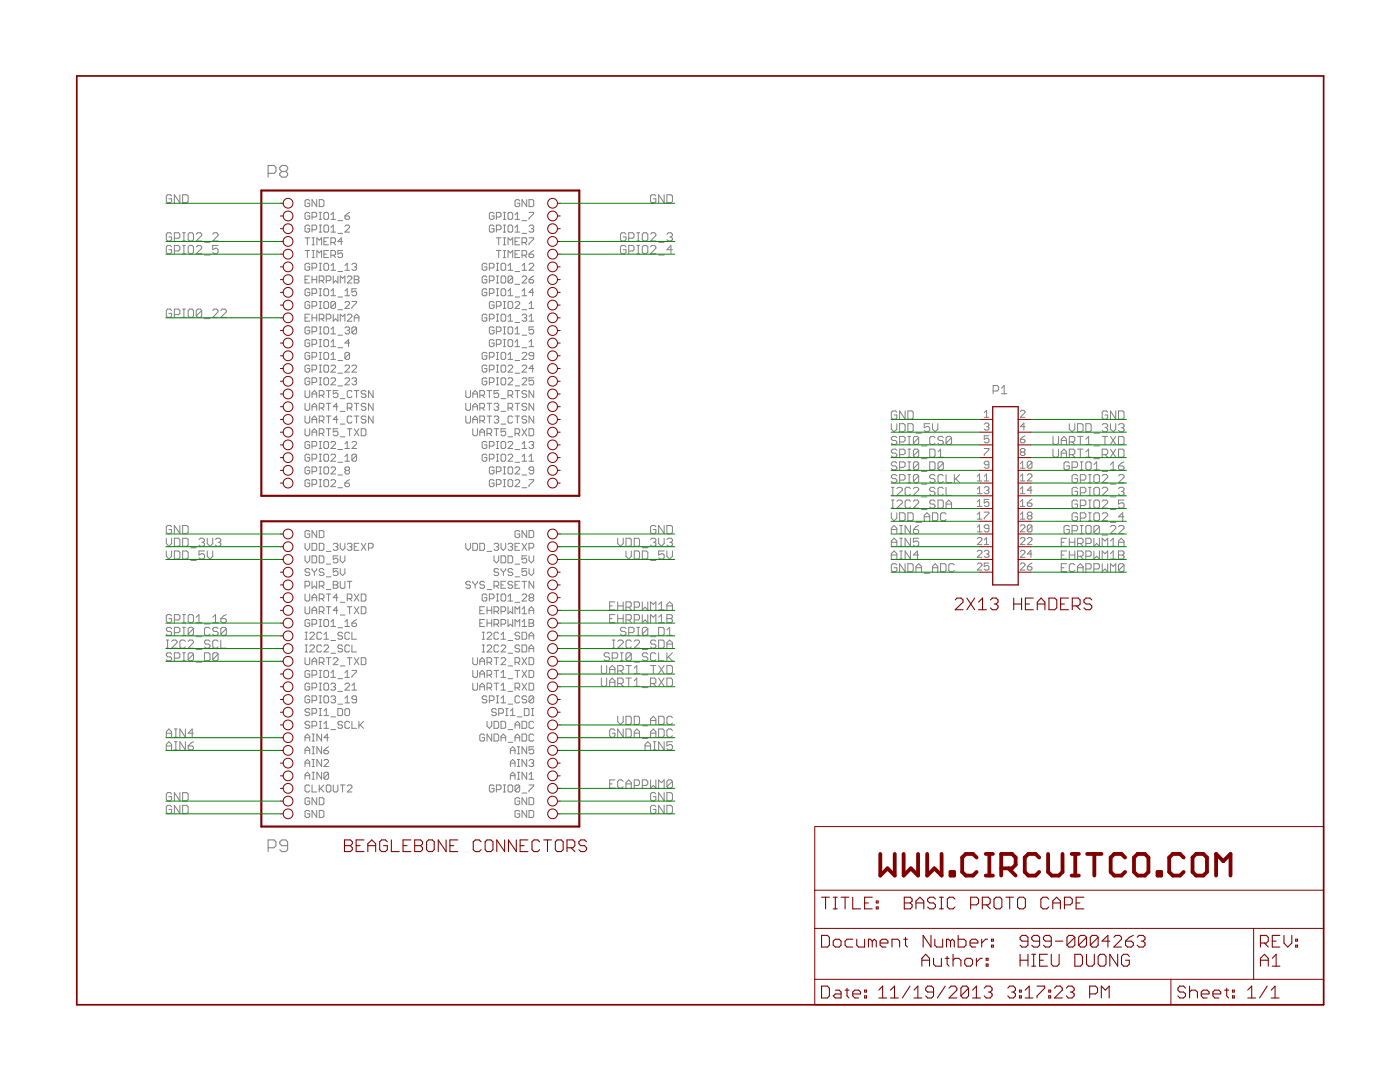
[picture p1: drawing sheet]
<?xml version="1.0" encoding="utf-8"?>
<!DOCTYPE eagle SYSTEM "eagle.dtd">
<eagle version="6.5.0">
<drawing>
<settings>
<setting alwaysvectorfont="yes"/>
<setting verticaltext="up"/>
</settings>
<grid distance="0.1" unitdist="inch" unit="inch" style="lines" multiple="1" display="no" altdistance="0.01" altunitdist="inch" altunit="inch"/>
<schematic xreflabel="%F%N/%S" xrefpart="/%S.%C%R">
<libraries>
<library name="frames">
<symbols>
<symbol name="LETTER_L">
<frame x1="0" y1="0" x2="248.92" y2="185.42" columns="12" rows="17" layer="94" border-left="no" border-top="no" border-right="no" border-bottom="no"/>
</symbol>
<symbol name="DOCFIELD">
<wire x1="0" y1="0" x2="71.12" y2="0" width="0.1016" layer="94"/>
<wire x1="101.6" y1="15.24" x2="87.63" y2="15.24" width="0.1016" layer="94"/>
<wire x1="0" y1="0" x2="0" y2="5.08" width="0.1016" layer="94"/>
<wire x1="0" y1="5.08" x2="71.12" y2="5.08" width="0.1016" layer="94"/>
<wire x1="0" y1="5.08" x2="0" y2="15.24" width="0.1016" layer="94"/>
<wire x1="101.6" y1="15.24" x2="101.6" y2="5.08" width="0.1016" layer="94"/>
<wire x1="71.12" y1="5.08" x2="71.12" y2="0" width="0.1016" layer="94"/>
<wire x1="71.12" y1="5.08" x2="87.63" y2="5.08" width="0.1016" layer="94"/>
<wire x1="71.12" y1="0" x2="101.6" y2="0" width="0.1016" layer="94"/>
<wire x1="87.63" y1="15.24" x2="87.63" y2="5.08" width="0.1016" layer="94"/>
<wire x1="87.63" y1="15.24" x2="0" y2="15.24" width="0.1016" layer="94"/>
<wire x1="87.63" y1="5.08" x2="101.6" y2="5.08" width="0.1016" layer="94"/>
<wire x1="101.6" y1="5.08" x2="101.6" y2="0" width="0.1016" layer="94"/>
<wire x1="0" y1="15.24" x2="0" y2="22.86" width="0.1016" layer="94"/>
<wire x1="101.6" y1="35.56" x2="0" y2="35.56" width="0.1016" layer="94"/>
<wire x1="101.6" y1="35.56" x2="101.6" y2="22.86" width="0.1016" layer="94"/>
<wire x1="0" y1="22.86" x2="101.6" y2="22.86" width="0.1016" layer="94"/>
<wire x1="0" y1="22.86" x2="0" y2="35.56" width="0.1016" layer="94"/>
<wire x1="101.6" y1="22.86" x2="101.6" y2="15.24" width="0.1016" layer="94"/>
<text x="1.27" y="1.27" size="2.54" layer="94" font="vector">Date:</text>
<text x="12.7" y="1.27" size="2.54" layer="94" font="vector">&gt;LAST_DATE_TIME</text>
<text x="72.39" y="1.27" size="2.54" layer="94" font="vector">Sheet:</text>
<text x="86.36" y="1.27" size="2.54" layer="94" font="vector">&gt;SHEET</text>
<text x="88.9" y="11.43" size="2.54" layer="94" font="vector">REV:</text>
<text x="1.27" y="19.05" size="2.54" layer="94" font="vector">TITLE:</text>
<text x="1.27" y="11.43" size="2.54" layer="94" font="vector">Document Number:</text>
<text x="17.78" y="19.05" size="2.54" layer="94" font="vector">&gt;DRAWING_NAME</text>
</symbol>
</symbols>
<devicesets>
<deviceset name="LETTER_L" prefix="FRAME" uservalue="yes">
<gates>
<gate name="G$1" symbol="LETTER_L" x="0" y="0"/>
<gate name="G$2" symbol="DOCFIELD" x="147.32" y="0" addlevel="must"/>
</gates>
<devices>
<device name="">
<technologies>
<technology name=""/>
</technologies>
</device>
</devices>
</deviceset>
</devicesets>
</library>
<library name="circuitco-eagle">
<symbols>
<symbol name="BB-EXPCONN">
<wire x1="-31.75" y1="2.54" x2="31.75" y2="2.54" width="0.4064" layer="94"/>
<wire x1="31.75" y1="2.54" x2="31.75" y2="63.5" width="0.4064" layer="94"/>
<wire x1="31.75" y1="63.5" x2="-31.75" y2="63.5" width="0.4064" layer="94"/>
<wire x1="-31.75" y1="63.5" x2="-31.75" y2="2.54" width="0.4064" layer="94"/>
<wire x1="-31.75" y1="-63.5" x2="31.75" y2="-63.5" width="0.4064" layer="94"/>
<wire x1="31.75" y1="-63.5" x2="31.75" y2="-2.54" width="0.4064" layer="94"/>
<wire x1="31.75" y1="-2.54" x2="-31.75" y2="-2.54" width="0.4064" layer="94"/>
<wire x1="-31.75" y1="-2.54" x2="-31.75" y2="-63.5" width="0.4064" layer="94"/>
<pin name="GND@1" x="-27.94" y="-5.08" visible="pin" length="short" direction="pwr" function="dot"/>
<pin name="GND@2" x="27.94" y="-5.08" visible="pin" length="short" direction="pwr" function="dot" rot="R180"/>
<pin name="VDD_3V3EXP@1" x="-27.94" y="-7.62" visible="pin" length="short" direction="pwr" function="dot"/>
<pin name="VDD_3V3EXP@2" x="27.94" y="-7.62" visible="pin" length="short" direction="pwr" function="dot" rot="R180"/>
<pin name="VDD_5V@1" x="-27.94" y="-10.16" visible="pin" length="short" direction="pwr" function="dot"/>
<pin name="VDD_5V@2" x="27.94" y="-10.16" visible="pin" length="short" direction="pwr" function="dot" rot="R180"/>
<pin name="SYS_5V@1" x="-27.94" y="-12.7" visible="pin" length="short" direction="pwr" function="dot"/>
<pin name="SYS_5V@2" x="27.94" y="-12.7" visible="pin" length="short" direction="pas" function="dot" rot="R180"/>
<pin name="PWR_BUT" x="-27.94" y="-15.24" visible="pin" length="short" direction="pas" function="dot"/>
<pin name="SYS_RESETN" x="27.94" y="-15.24" visible="pin" length="short" direction="pas" function="dot" rot="R180"/>
<pin name="UART4_RXD" x="-27.94" y="-17.78" visible="pin" length="short" direction="pas" function="dot"/>
<pin name="GPIO1_28" x="27.94" y="-17.78" visible="pin" length="short" direction="pas" function="dot" rot="R180"/>
<pin name="UART4_TXD" x="-27.94" y="-20.32" visible="pin" length="short" direction="pas" function="dot"/>
<pin name="EHRPWM1A" x="27.94" y="-20.32" visible="pin" length="short" direction="pas" function="dot" rot="R180"/>
<pin name="GPIO1_16" x="-27.94" y="-22.86" visible="pin" length="short" direction="pas" function="dot"/>
<pin name="EHRPWM1B" x="27.94" y="-22.86" visible="pin" length="short" direction="pas" function="dot" rot="R180"/>
<pin name="I2C1_SCL" x="-27.94" y="-25.4" visible="pin" length="short" direction="pas" function="dot"/>
<pin name="I2C1_SDA" x="27.94" y="-25.4" visible="pin" length="short" direction="pas" function="dot" rot="R180"/>
<pin name="I2C2_SCL" x="-27.94" y="-27.94" visible="pin" length="short" direction="pas" function="dot"/>
<pin name="I2C2_SDA" x="27.94" y="-27.94" visible="pin" length="short" direction="pas" function="dot" rot="R180"/>
<pin name="UART2_TXD" x="-27.94" y="-30.48" visible="pin" length="short" direction="pas" function="dot"/>
<pin name="UART2_RXD" x="27.94" y="-30.48" visible="pin" length="short" direction="pas" function="dot" rot="R180"/>
<pin name="GPIO1_17" x="-27.94" y="-33.02" visible="pin" length="short" direction="pas" function="dot"/>
<pin name="UART1_TXD" x="27.94" y="-33.02" visible="pin" length="short" direction="pas" function="dot" rot="R180"/>
<pin name="GPIO3_21" x="-27.94" y="-35.56" visible="pin" length="short" direction="pas" function="dot"/>
<pin name="UART1_RXD" x="27.94" y="-35.56" visible="pin" length="short" direction="pas" function="dot" rot="R180"/>
<pin name="GPIO3_19" x="-27.94" y="-38.1" visible="pin" length="short" direction="pas" function="dot"/>
<pin name="SPI1_CS0" x="27.94" y="-38.1" visible="pin" length="short" direction="pas" function="dot" rot="R180"/>
<pin name="SPI1_DO" x="-27.94" y="-40.64" visible="pin" length="short" direction="pas" function="dot"/>
<pin name="SPI1_DI" x="27.94" y="-40.64" visible="pin" length="short" direction="pas" function="dot" rot="R180"/>
<pin name="SPI1_SCLK" x="-27.94" y="-43.18" visible="pin" length="short" direction="pas" function="dot"/>
<pin name="VDD_ADC" x="27.94" y="-43.18" visible="pin" length="short" direction="pas" function="dot" rot="R180"/>
<pin name="AIN4" x="-27.94" y="-45.72" visible="pin" length="short" direction="pas" function="dot"/>
<pin name="GNDA_ADC" x="27.94" y="-45.72" visible="pin" length="short" direction="pas" function="dot" rot="R180"/>
<pin name="AIN6" x="-27.94" y="-48.26" visible="pin" length="short" direction="pas" function="dot"/>
<pin name="AIN5" x="27.94" y="-48.26" visible="pin" length="short" direction="pas" function="dot" rot="R180"/>
<pin name="AIN2" x="-27.94" y="-50.8" visible="pin" length="short" direction="pas" function="dot"/>
<pin name="AIN3" x="27.94" y="-50.8" visible="pin" length="short" direction="pas" function="dot" rot="R180"/>
<pin name="AIN0" x="-27.94" y="-53.34" visible="pin" length="short" direction="pwr" function="dot"/>
<pin name="AIN1" x="27.94" y="-53.34" visible="pin" length="short" direction="pas" function="dot" rot="R180"/>
<pin name="CLKOUT2" x="-27.94" y="-55.88" visible="pin" length="short" direction="in" function="dot"/>
<pin name="GPIO0_7" x="27.94" y="-55.88" visible="pin" length="short" direction="pas" function="dot" rot="R180"/>
<pin name="GND@3" x="-27.94" y="-58.42" visible="pin" length="short" direction="pwr" function="dot"/>
<pin name="GND@5" x="27.94" y="-58.42" visible="pin" length="short" direction="pwr" function="dot" rot="R180"/>
<pin name="GND@4" x="-27.94" y="-60.96" visible="pin" length="short" direction="pwr" function="dot"/>
<pin name="GND@6" x="27.94" y="-60.96" visible="pin" length="short" direction="pwr" function="dot" rot="R180"/>
<pin name="GND@7" x="-27.94" y="60.96" visible="pin" length="short" direction="pwr" function="dot"/>
<pin name="GND@8" x="27.94" y="60.96" visible="pin" length="short" direction="pwr" function="dot" rot="R180"/>
<pin name="GPIO1_6" x="-27.94" y="58.42" visible="pin" length="short" direction="pas" function="dot"/>
<pin name="GPIO1_7" x="27.94" y="58.42" visible="pin" length="short" direction="pas" function="dot" rot="R180"/>
<pin name="GPIO1_2" x="-27.94" y="55.88" visible="pin" length="short" direction="pas" function="dot"/>
<pin name="GPIO1_3" x="27.94" y="55.88" visible="pin" length="short" direction="pas" function="dot" rot="R180"/>
<pin name="TIMER4" x="-27.94" y="53.34" visible="pin" length="short" direction="pas" function="dot"/>
<pin name="TIMER7" x="27.94" y="53.34" visible="pin" length="short" direction="pas" function="dot" rot="R180"/>
<pin name="TIMER5" x="-27.94" y="50.8" visible="pin" length="short" direction="pas" function="dot"/>
<pin name="TIMER6" x="27.94" y="50.8" visible="pin" length="short" direction="pas" function="dot" rot="R180"/>
<pin name="GPIO1_13" x="-27.94" y="48.26" visible="pin" length="short" direction="pas" function="dot"/>
<pin name="GPIO1_12" x="27.94" y="48.26" visible="pin" length="short" direction="pas" function="dot" rot="R180"/>
<pin name="EHRPWM2B" x="-27.94" y="45.72" visible="pin" length="short" direction="pas" function="dot"/>
<pin name="GPIO0_26" x="27.94" y="45.72" visible="pin" length="short" direction="pas" function="dot" rot="R180"/>
<pin name="GPIO1_15" x="-27.94" y="43.18" visible="pin" length="short" direction="pas" function="dot"/>
<pin name="GPIO1_14" x="27.94" y="43.18" visible="pin" length="short" direction="pas" function="dot" rot="R180"/>
<pin name="GPIO0_27" x="-27.94" y="40.64" visible="pin" length="short" direction="pas" function="dot"/>
<pin name="GPIO2_1" x="27.94" y="40.64" visible="pin" length="short" direction="pas" function="dot" rot="R180"/>
<pin name="EHRPWM2A" x="-27.94" y="38.1" visible="pin" length="short" direction="pas" function="dot"/>
<pin name="GPIO1_31" x="27.94" y="38.1" visible="pin" length="short" direction="pas" function="dot" rot="R180"/>
<pin name="GPIO1_30" x="-27.94" y="35.56" visible="pin" length="short" direction="pas" function="dot"/>
<pin name="GPIO1_5" x="27.94" y="35.56" visible="pin" length="short" direction="pas" function="dot" rot="R180"/>
<pin name="GPIO1_4" x="-27.94" y="33.02" visible="pin" length="short" direction="pas" function="dot"/>
<pin name="GPIO1_1" x="27.94" y="33.02" visible="pin" length="short" direction="pas" function="dot" rot="R180"/>
<pin name="GPIO1_0" x="-27.94" y="30.48" visible="pin" length="short" direction="pas" function="dot"/>
<pin name="GPIO1_29" x="27.94" y="30.48" visible="pin" length="short" direction="pas" function="dot" rot="R180"/>
<pin name="GPIO2_22" x="-27.94" y="27.94" visible="pin" length="short" direction="pas" function="dot"/>
<pin name="GPIO2_24" x="27.94" y="27.94" visible="pin" length="short" direction="pas" function="dot" rot="R180"/>
<pin name="GPIO2_23" x="-27.94" y="25.4" visible="pin" length="short" direction="pas" function="dot"/>
<pin name="GPIO2_25" x="27.94" y="25.4" visible="pin" length="short" direction="pas" function="dot" rot="R180"/>
<pin name="UART5_CTSN" x="-27.94" y="22.86" visible="pin" length="short" direction="pas" function="dot"/>
<pin name="UART5_RTSN" x="27.94" y="22.86" visible="pin" length="short" direction="pas" function="dot" rot="R180"/>
<pin name="UART4_RTSN" x="-27.94" y="20.32" visible="pin" length="short" direction="pas" function="dot"/>
<pin name="UART3_RTSN" x="27.94" y="20.32" visible="pin" length="short" direction="pas" function="dot" rot="R180"/>
<pin name="UART4_CTSN" x="-27.94" y="17.78" visible="pin" length="short" direction="pas" function="dot"/>
<pin name="UART3_CTSN" x="27.94" y="17.78" visible="pin" length="short" direction="pas" function="dot" rot="R180"/>
<pin name="UART5_TXD" x="-27.94" y="15.24" visible="pin" length="short" direction="pas" function="dot"/>
<pin name="UART5_RXD" x="27.94" y="15.24" visible="pin" length="short" direction="pas" function="dot" rot="R180"/>
<pin name="GPIO2_12" x="-27.94" y="12.7" visible="pin" length="short" direction="pas" function="dot"/>
<pin name="GPIO2_13" x="27.94" y="12.7" visible="pin" length="short" direction="pas" function="dot" rot="R180"/>
<pin name="GPIO2_10" x="-27.94" y="10.16" visible="pin" length="short" direction="pas" function="dot"/>
<pin name="GPIO2_11" x="27.94" y="10.16" visible="pin" length="short" direction="pas" function="dot" rot="R180"/>
<pin name="GPIO2_8" x="-27.94" y="7.62" visible="pin" length="short" direction="pas" function="dot"/>
<pin name="GPIO2_9" x="27.94" y="7.62" visible="pin" length="short" direction="pas" function="dot" rot="R180"/>
<pin name="GPIO2_6" x="-27.94" y="5.08" visible="pin" length="short" direction="pas" function="dot"/>
<pin name="GPIO2_7" x="27.94" y="5.08" visible="pin" length="short" direction="pas" function="dot" rot="R180"/>
</symbol>
<symbol name="HEADER2X13">
<pin name="2" x="5.08" y="15.24" visible="pad" length="short" rot="R180"/>
<pin name="4" x="5.08" y="12.7" visible="pad" length="short" rot="R180"/>
<pin name="6" x="5.08" y="10.16" visible="pad" length="short" rot="R180"/>
<pin name="8" x="5.08" y="7.62" visible="pad" length="short" rot="R180"/>
<pin name="10" x="5.08" y="5.08" visible="pad" length="short" rot="R180"/>
<pin name="12" x="5.08" y="2.54" visible="pad" length="short" rot="R180"/>
<pin name="14" x="5.08" y="0" visible="pad" length="short" rot="R180"/>
<pin name="16" x="5.08" y="-2.54" visible="pad" length="short" rot="R180"/>
<pin name="18" x="5.08" y="-5.08" visible="pad" length="short" rot="R180"/>
<pin name="20" x="5.08" y="-7.62" visible="pad" length="short" rot="R180"/>
<wire x1="-2.54" y1="17.78" x2="2.54" y2="17.78" width="0.254" layer="94"/>
<wire x1="2.54" y1="17.78" x2="2.54" y2="-17.78" width="0.254" layer="94"/>
<wire x1="2.54" y1="-17.78" x2="-2.54" y2="-17.78" width="0.254" layer="94"/>
<wire x1="-2.54" y1="-17.78" x2="-2.54" y2="17.78" width="0.254" layer="94"/>
<text x="-2.54" y="19.05" size="1.778" layer="95">&gt;NAME</text>
<text x="-2.54" y="-21.59" size="1.778" layer="96">&gt;VALUE</text>
<pin name="22" x="5.08" y="-10.16" visible="pad" length="short" rot="R180"/>
<pin name="24" x="5.08" y="-12.7" visible="pad" length="short" rot="R180"/>
<pin name="26" x="5.08" y="-15.24" visible="pad" length="short" rot="R180"/>
<pin name="1" x="-5.08" y="15.24" visible="pad" length="short"/>
<pin name="3" x="-5.08" y="12.7" visible="pad" length="short"/>
<pin name="5" x="-5.08" y="10.16" visible="pad" length="short"/>
<pin name="7" x="-5.08" y="7.62" visible="pad" length="short"/>
<pin name="9" x="-5.08" y="5.08" visible="pad" length="short"/>
<pin name="11" x="-5.08" y="2.54" visible="pad" length="short"/>
<pin name="13" x="-5.08" y="0" visible="pad" length="short"/>
<pin name="15" x="-5.08" y="-2.54" visible="pad" length="short"/>
<pin name="17" x="-5.08" y="-5.08" visible="pad" length="short"/>
<pin name="19" x="-5.08" y="-7.62" visible="pad" length="short"/>
<pin name="21" x="-5.08" y="-10.16" visible="pad" length="short"/>
<pin name="23" x="-5.08" y="-12.7" visible="pad" length="short"/>
<pin name="25" x="-5.08" y="-15.24" visible="pad" length="short"/>
</symbol>
</symbols>
<devicesets>
<deviceset name="BB_OL_GENPROTO">
<gates>
<gate name="G$1" symbol="BB-EXPCONN" x="0" y="0"/>
</gates>
<devices>
<device name="" package="BB_OL_GENPROTO">
<connects>
<connect gate="G$1" pin="AIN0" pad="85"/>
<connect gate="G$1" pin="AIN1" pad="86"/>
<connect gate="G$1" pin="AIN2" pad="83"/>
<connect gate="G$1" pin="AIN3" pad="84"/>
<connect gate="G$1" pin="AIN4" pad="79"/>
<connect gate="G$1" pin="AIN5" pad="82"/>
<connect gate="G$1" pin="AIN6" pad="81"/>
<connect gate="G$1" pin="CLKOUT2" pad="87"/>
<connect gate="G$1" pin="EHRPWM1A" pad="60"/>
<connect gate="G$1" pin="EHRPWM1B" pad="62"/>
<connect gate="G$1" pin="EHRPWM2A" pad="19"/>
<connect gate="G$1" pin="EHRPWM2B" pad="13"/>
<connect gate="G$1" pin="GND@1" pad="47"/>
<connect gate="G$1" pin="GND@2" pad="48"/>
<connect gate="G$1" pin="GND@3" pad="89"/>
<connect gate="G$1" pin="GND@4" pad="91"/>
<connect gate="G$1" pin="GND@5" pad="90"/>
<connect gate="G$1" pin="GND@6" pad="92"/>
<connect gate="G$1" pin="GND@7" pad="1"/>
<connect gate="G$1" pin="GND@8" pad="2"/>
<connect gate="G$1" pin="GNDA_ADC" pad="80"/>
<connect gate="G$1" pin="GPIO0_26" pad="14"/>
<connect gate="G$1" pin="GPIO0_27" pad="17"/>
<connect gate="G$1" pin="GPIO0_7" pad="88"/>
<connect gate="G$1" pin="GPIO1_0" pad="25"/>
<connect gate="G$1" pin="GPIO1_1" pad="24"/>
<connect gate="G$1" pin="GPIO1_12" pad="12"/>
<connect gate="G$1" pin="GPIO1_13" pad="11"/>
<connect gate="G$1" pin="GPIO1_14" pad="16"/>
<connect gate="G$1" pin="GPIO1_15" pad="15"/>
<connect gate="G$1" pin="GPIO1_16" pad="61"/>
<connect gate="G$1" pin="GPIO1_17" pad="69"/>
<connect gate="G$1" pin="GPIO1_2" pad="5"/>
<connect gate="G$1" pin="GPIO1_28" pad="58"/>
<connect gate="G$1" pin="GPIO1_29" pad="26"/>
<connect gate="G$1" pin="GPIO1_3" pad="6"/>
<connect gate="G$1" pin="GPIO1_30" pad="21"/>
<connect gate="G$1" pin="GPIO1_31" pad="20"/>
<connect gate="G$1" pin="GPIO1_4" pad="23"/>
<connect gate="G$1" pin="GPIO1_5" pad="22"/>
<connect gate="G$1" pin="GPIO1_6" pad="3"/>
<connect gate="G$1" pin="GPIO1_7" pad="4"/>
<connect gate="G$1" pin="GPIO2_1" pad="18"/>
<connect gate="G$1" pin="GPIO2_10" pad="41"/>
<connect gate="G$1" pin="GPIO2_11" pad="42"/>
<connect gate="G$1" pin="GPIO2_12" pad="39"/>
<connect gate="G$1" pin="GPIO2_13" pad="40"/>
<connect gate="G$1" pin="GPIO2_22" pad="27"/>
<connect gate="G$1" pin="GPIO2_23" pad="29"/>
<connect gate="G$1" pin="GPIO2_24" pad="28"/>
<connect gate="G$1" pin="GPIO2_25" pad="30"/>
<connect gate="G$1" pin="GPIO2_6" pad="45"/>
<connect gate="G$1" pin="GPIO2_7" pad="46"/>
<connect gate="G$1" pin="GPIO2_8" pad="43"/>
<connect gate="G$1" pin="GPIO2_9" pad="44"/>
<connect gate="G$1" pin="GPIO3_19" pad="73"/>
<connect gate="G$1" pin="GPIO3_21" pad="71"/>
<connect gate="G$1" pin="I2C1_SCL" pad="63"/>
<connect gate="G$1" pin="I2C1_SDA" pad="64"/>
<connect gate="G$1" pin="I2C2_SCL" pad="65"/>
<connect gate="G$1" pin="I2C2_SDA" pad="66"/>
<connect gate="G$1" pin="PWR_BUT" pad="55"/>
<connect gate="G$1" pin="SPI1_CS0" pad="74"/>
<connect gate="G$1" pin="SPI1_DI" pad="76"/>
<connect gate="G$1" pin="SPI1_DO" pad="75"/>
<connect gate="G$1" pin="SPI1_SCLK" pad="77"/>
<connect gate="G$1" pin="SYS_5V@1" pad="53"/>
<connect gate="G$1" pin="SYS_5V@2" pad="54"/>
<connect gate="G$1" pin="SYS_RESETN" pad="56"/>
<connect gate="G$1" pin="TIMER4" pad="7"/>
<connect gate="G$1" pin="TIMER5" pad="9"/>
<connect gate="G$1" pin="TIMER6" pad="10"/>
<connect gate="G$1" pin="TIMER7" pad="8"/>
<connect gate="G$1" pin="UART1_RXD" pad="72"/>
<connect gate="G$1" pin="UART1_TXD" pad="70"/>
<connect gate="G$1" pin="UART2_RXD" pad="68"/>
<connect gate="G$1" pin="UART2_TXD" pad="67"/>
<connect gate="G$1" pin="UART3_CTSN" pad="36"/>
<connect gate="G$1" pin="UART3_RTSN" pad="34"/>
<connect gate="G$1" pin="UART4_CTSN" pad="35"/>
<connect gate="G$1" pin="UART4_RTSN" pad="33"/>
<connect gate="G$1" pin="UART4_RXD" pad="57"/>
<connect gate="G$1" pin="UART4_TXD" pad="59"/>
<connect gate="G$1" pin="UART5_CTSN" pad="31"/>
<connect gate="G$1" pin="UART5_RTSN" pad="32"/>
<connect gate="G$1" pin="UART5_RXD" pad="38"/>
<connect gate="G$1" pin="UART5_TXD" pad="37"/>
<connect gate="G$1" pin="VDD_3V3EXP@1" pad="49"/>
<connect gate="G$1" pin="VDD_3V3EXP@2" pad="50"/>
<connect gate="G$1" pin="VDD_5V@1" pad="51"/>
<connect gate="G$1" pin="VDD_5V@2" pad="52"/>
<connect gate="G$1" pin="VDD_ADC" pad="78"/>
</connects>
<technologies>
<technology name=""/>
</technologies>
</device>
</devices>
</deviceset>
<deviceset name="HEADER2X13TH" prefix="P" uservalue="yes">
<gates>
<gate name="G$1" symbol="HEADER2X13" x="0" y="0"/>
</gates>
<devices>
<device name="" package="2X13-TH">
<connects>
<connect gate="G$1" pin="1" pad="1"/>
<connect gate="G$1" pin="10" pad="10"/>
<connect gate="G$1" pin="11" pad="11"/>
<connect gate="G$1" pin="12" pad="12"/>
<connect gate="G$1" pin="13" pad="13"/>
<connect gate="G$1" pin="14" pad="14"/>
<connect gate="G$1" pin="15" pad="15"/>
<connect gate="G$1" pin="16" pad="16"/>
<connect gate="G$1" pin="17" pad="17"/>
<connect gate="G$1" pin="18" pad="18"/>
<connect gate="G$1" pin="19" pad="19"/>
<connect gate="G$1" pin="2" pad="2"/>
<connect gate="G$1" pin="20" pad="20"/>
<connect gate="G$1" pin="21" pad="21"/>
<connect gate="G$1" pin="22" pad="22"/>
<connect gate="G$1" pin="23" pad="23"/>
<connect gate="G$1" pin="24" pad="24"/>
<connect gate="G$1" pin="25" pad="25"/>
<connect gate="G$1" pin="26" pad="26"/>
<connect gate="G$1" pin="3" pad="3"/>
<connect gate="G$1" pin="4" pad="4"/>
<connect gate="G$1" pin="5" pad="5"/>
<connect gate="G$1" pin="6" pad="6"/>
<connect gate="G$1" pin="7" pad="7"/>
<connect gate="G$1" pin="8" pad="8"/>
<connect gate="G$1" pin="9" pad="9"/>
</connects>
<technologies>
<technology name=""/>
</technologies>
</device>
</devices>
</deviceset>
</devicesets>
</library>
</libraries>
<attributes>
<attribute name="AUTHOR" value="HIEU DUONG"/>
<attribute name="CCO" value="WWW.CIRCUITCO.COM"/>
<attribute name="DN" value="999-0004263"/>
<attribute name="REV" value="A1"/>
<attribute name="TITLE" value="BASIC PROTO CAPE"/>
</attributes>
<variantdefs>
</variantdefs>
<classes>
<class number="0" name="default" width="0" drill="0">
</class>
</classes>
<parts>
<part name="FRAME1" library="frames" deviceset="LETTER_L" device=""/>
<part name="U1" library="circuitco-eagle" deviceset="BB_OL_GENPROTO" device=""/>
<part name="P1" library="circuitco-eagle" deviceset="HEADER2X13TH" device=""/>
</parts>
<sheets>
<sheet>
<plain>
<text x="38.1" y="165.1" size="2.54" layer="95" font="vector">P8</text>
<text x="38.1" y="30.48" size="2.54" layer="95" font="vector">P9</text>
<text x="165.1" y="19.05" size="2.54" layer="94">&gt;TITLE</text>
<text x="188.214" y="11.43" size="2.54" layer="94">&gt;DN</text>
<text x="236.22" y="7.62" size="2.54" layer="94">&gt;REV</text>
<text x="160.02" y="25.4" size="5.08" layer="94" ratio="15">&gt;CCO</text>
<text x="53.34" y="30.48" size="2.54" layer="94" font="vector">BEAGLEBONE CONNECTORS</text>
<text x="175.26" y="78.74" size="2.54" layer="94" font="vector">2X13 HEADERS</text>
<text x="182.626" y="10.16" size="2.54" layer="94" rot="R180">Author:</text>
<text x="188.214" y="7.62" size="2.54" layer="94">&gt;AUTHOR</text>
</plain>
<instances>
<instance part="FRAME1" gate="G$1" x="0" y="0" smashed="yes"/>
<instance part="FRAME1" gate="G$2" x="147.32" y="0" smashed="yes">
<attribute name="LAST_DATE_TIME" x="160.02" y="1.27" size="2.54" layer="94" font="vector"/>
<attribute name="SHEET" x="233.68" y="1.27" size="2.54" layer="94" font="vector"/>
</instance>
<instance part="U1" gate="G$1" x="68.58" y="99.06" smashed="yes"/>
<instance part="P1" gate="G$1" x="185.42" y="101.6" smashed="yes">
<attribute name="NAME" x="182.88" y="121.92" size="1.778" layer="95"/>
<attribute name="VALUE" x="182.88" y="80.01" size="1.778" layer="96"/>
</instance>
</instances>
<busses>
</busses>
<nets>
<net name="GND" class="0">
<segment>
<pinref part="U1" gate="G$1" pin="GND@7"/>
<wire x1="40.64" y1="160.02" x2="17.78" y2="160.02" width="0.1524" layer="91"/>
<label x="17.78" y="160.02" size="1.778" layer="95"/>
</segment>
<segment>
<pinref part="U1" gate="G$1" pin="GND@8"/>
<wire x1="96.52" y1="160.02" x2="119.38" y2="160.02" width="0.1524" layer="91"/>
<label x="119.38" y="160.02" size="1.778" layer="95" rot="MR0"/>
</segment>
<segment>
<pinref part="U1" gate="G$1" pin="GND@1"/>
<wire x1="40.64" y1="93.98" x2="17.78" y2="93.98" width="0.1524" layer="91"/>
<label x="17.78" y="93.98" size="1.778" layer="95"/>
</segment>
<segment>
<pinref part="U1" gate="G$1" pin="GND@2"/>
<wire x1="96.52" y1="93.98" x2="119.38" y2="93.98" width="0.1524" layer="91"/>
<label x="119.38" y="93.98" size="1.778" layer="95" rot="MR0"/>
</segment>
<segment>
<pinref part="U1" gate="G$1" pin="GND@5"/>
<wire x1="96.52" y1="40.64" x2="119.38" y2="40.64" width="0.1524" layer="91"/>
<label x="119.38" y="40.64" size="1.778" layer="95" rot="MR0"/>
</segment>
<segment>
<pinref part="U1" gate="G$1" pin="GND@6"/>
<wire x1="96.52" y1="38.1" x2="119.38" y2="38.1" width="0.1524" layer="91"/>
<label x="119.38" y="38.1" size="1.778" layer="95" rot="MR0"/>
</segment>
<segment>
<pinref part="U1" gate="G$1" pin="GND@3"/>
<wire x1="40.64" y1="40.64" x2="17.78" y2="40.64" width="0.1524" layer="91"/>
<label x="17.78" y="40.64" size="1.778" layer="95"/>
</segment>
<segment>
<pinref part="U1" gate="G$1" pin="GND@4"/>
<wire x1="40.64" y1="38.1" x2="17.78" y2="38.1" width="0.1524" layer="91"/>
<label x="17.78" y="38.1" size="1.778" layer="95"/>
</segment>
<segment>
<pinref part="P1" gate="G$1" pin="1"/>
<wire x1="180.34" y1="116.84" x2="162.56" y2="116.84" width="0.1524" layer="91"/>
<label x="162.56" y="116.84" size="1.778" layer="95"/>
</segment>
<segment>
<pinref part="P1" gate="G$1" pin="2"/>
<wire x1="190.5" y1="116.84" x2="209.55" y2="116.84" width="0.1524" layer="91"/>
<label x="209.55" y="116.84" size="1.778" layer="95" rot="MR0"/>
</segment>
</net>
<net name="SPI0_CS0" class="0">
<segment>
<pinref part="U1" gate="G$1" pin="I2C1_SCL"/>
<wire x1="40.64" y1="73.66" x2="17.78" y2="73.66" width="0.1524" layer="91"/>
<label x="17.78" y="73.66" size="1.778" layer="95"/>
</segment>
<segment>
<pinref part="P1" gate="G$1" pin="5"/>
<wire x1="180.34" y1="111.76" x2="162.56" y2="111.76" width="0.1524" layer="91"/>
<label x="162.56" y="111.76" size="1.778" layer="95"/>
</segment>
</net>
<net name="I2C2_SCL" class="0">
<segment>
<pinref part="U1" gate="G$1" pin="I2C2_SCL"/>
<wire x1="40.64" y1="71.12" x2="17.78" y2="71.12" width="0.1524" layer="91"/>
<label x="17.78" y="71.12" size="1.778" layer="95"/>
</segment>
<segment>
<pinref part="P1" gate="G$1" pin="13"/>
<wire x1="180.34" y1="101.6" x2="162.56" y2="101.6" width="0.1524" layer="91"/>
<label x="162.56" y="101.6" size="1.778" layer="95"/>
</segment>
</net>
<net name="SPI0_D0" class="0">
<segment>
<pinref part="U1" gate="G$1" pin="UART2_TXD"/>
<wire x1="40.64" y1="68.58" x2="17.78" y2="68.58" width="0.1524" layer="91"/>
<label x="17.78" y="68.58" size="1.778" layer="95"/>
</segment>
<segment>
<pinref part="P1" gate="G$1" pin="9"/>
<wire x1="180.34" y1="106.68" x2="162.56" y2="106.68" width="0.1524" layer="91"/>
<label x="162.56" y="106.68" size="1.778" layer="95"/>
</segment>
</net>
<net name="SPI0_D1" class="0">
<segment>
<pinref part="U1" gate="G$1" pin="I2C1_SDA"/>
<wire x1="96.52" y1="73.66" x2="119.38" y2="73.66" width="0.1524" layer="91"/>
<label x="119.38" y="73.66" size="1.778" layer="95" rot="MR0"/>
</segment>
<segment>
<pinref part="P1" gate="G$1" pin="7"/>
<wire x1="180.34" y1="109.22" x2="162.56" y2="109.22" width="0.1524" layer="91"/>
<label x="162.56" y="109.22" size="1.778" layer="95"/>
</segment>
</net>
<net name="I2C2_SDA" class="0">
<segment>
<pinref part="U1" gate="G$1" pin="I2C2_SDA"/>
<wire x1="96.52" y1="71.12" x2="119.38" y2="71.12" width="0.1524" layer="91"/>
<label x="119.38" y="71.12" size="1.778" layer="95" rot="MR0"/>
</segment>
<segment>
<pinref part="P1" gate="G$1" pin="15"/>
<wire x1="180.34" y1="99.06" x2="162.56" y2="99.06" width="0.1524" layer="91"/>
<label x="162.56" y="99.06" size="1.778" layer="95"/>
</segment>
</net>
<net name="SPI0_SCLK" class="0">
<segment>
<pinref part="U1" gate="G$1" pin="UART2_RXD"/>
<wire x1="96.52" y1="68.58" x2="119.38" y2="68.58" width="0.1524" layer="91"/>
<label x="119.38" y="68.58" size="1.778" layer="95" rot="MR0"/>
</segment>
<segment>
<pinref part="P1" gate="G$1" pin="11"/>
<wire x1="180.34" y1="104.14" x2="162.56" y2="104.14" width="0.1524" layer="91"/>
<label x="162.56" y="104.14" size="1.778" layer="95"/>
</segment>
</net>
<net name="VDD_ADC" class="0">
<segment>
<pinref part="U1" gate="G$1" pin="VDD_ADC"/>
<wire x1="96.52" y1="55.88" x2="119.38" y2="55.88" width="0.1524" layer="91"/>
<label x="119.38" y="55.88" size="1.778" layer="95" rot="MR0"/>
</segment>
<segment>
<pinref part="P1" gate="G$1" pin="17"/>
<wire x1="180.34" y1="96.52" x2="162.56" y2="96.52" width="0.1524" layer="91"/>
<label x="162.56" y="96.52" size="1.778" layer="95"/>
</segment>
</net>
<net name="VDD_5V" class="0">
<segment>
<pinref part="U1" gate="G$1" pin="VDD_5V@2"/>
<wire x1="96.52" y1="88.9" x2="119.38" y2="88.9" width="0.1524" layer="91"/>
<label x="119.38" y="88.9" size="1.778" layer="95" rot="MR0"/>
</segment>
<segment>
<pinref part="U1" gate="G$1" pin="VDD_5V@1"/>
<wire x1="40.64" y1="88.9" x2="17.78" y2="88.9" width="0.1524" layer="91"/>
<label x="17.78" y="88.9" size="1.778" layer="95"/>
</segment>
<segment>
<pinref part="P1" gate="G$1" pin="3"/>
<wire x1="180.34" y1="114.3" x2="162.56" y2="114.3" width="0.1524" layer="91"/>
<label x="162.56" y="114.3" size="1.778" layer="95"/>
</segment>
</net>
<net name="VDD_3V3" class="0">
<segment>
<pinref part="U1" gate="G$1" pin="VDD_3V3EXP@1"/>
<wire x1="40.64" y1="91.44" x2="17.78" y2="91.44" width="0.1524" layer="91"/>
<label x="17.78" y="91.44" size="1.778" layer="95"/>
</segment>
<segment>
<pinref part="U1" gate="G$1" pin="VDD_3V3EXP@2"/>
<wire x1="96.52" y1="91.44" x2="119.38" y2="91.44" width="0.1524" layer="91"/>
<label x="119.38" y="91.44" size="1.778" layer="95" rot="MR0"/>
</segment>
<segment>
<pinref part="P1" gate="G$1" pin="4"/>
<wire x1="190.5" y1="114.3" x2="209.55" y2="114.3" width="0.1524" layer="91"/>
<label x="209.55" y="114.3" size="1.778" layer="95" rot="MR0"/>
</segment>
</net>
<net name="AIN6" class="0">
<segment>
<pinref part="P1" gate="G$1" pin="19"/>
<wire x1="180.34" y1="93.98" x2="162.56" y2="93.98" width="0.1524" layer="91"/>
<label x="162.56" y="93.98" size="1.778" layer="95"/>
</segment>
<segment>
<pinref part="U1" gate="G$1" pin="AIN6"/>
<wire x1="40.64" y1="50.8" x2="17.78" y2="50.8" width="0.1524" layer="91"/>
<label x="17.78" y="50.8" size="1.778" layer="95"/>
</segment>
</net>
<net name="AIN5" class="0">
<segment>
<pinref part="P1" gate="G$1" pin="21"/>
<wire x1="180.34" y1="91.44" x2="162.56" y2="91.44" width="0.1524" layer="91"/>
<label x="162.56" y="91.44" size="1.778" layer="95"/>
</segment>
<segment>
<pinref part="U1" gate="G$1" pin="AIN5"/>
<wire x1="96.52" y1="50.8" x2="119.38" y2="50.8" width="0.1524" layer="91"/>
<label x="119.38" y="50.8" size="1.778" layer="95" rot="MR0"/>
</segment>
</net>
<net name="AIN4" class="0">
<segment>
<pinref part="P1" gate="G$1" pin="23"/>
<wire x1="180.34" y1="88.9" x2="162.56" y2="88.9" width="0.1524" layer="91"/>
<label x="162.56" y="88.9" size="1.778" layer="95"/>
</segment>
<segment>
<pinref part="U1" gate="G$1" pin="AIN4"/>
<wire x1="40.64" y1="53.34" x2="17.78" y2="53.34" width="0.1524" layer="91"/>
<label x="17.78" y="53.34" size="1.778" layer="95"/>
</segment>
</net>
<net name="GNDA_ADC" class="0">
<segment>
<pinref part="P1" gate="G$1" pin="25"/>
<wire x1="180.34" y1="86.36" x2="162.56" y2="86.36" width="0.1524" layer="91"/>
<label x="162.56" y="86.36" size="1.778" layer="95"/>
</segment>
<segment>
<pinref part="U1" gate="G$1" pin="GNDA_ADC"/>
<wire x1="96.52" y1="53.34" x2="119.38" y2="53.34" width="0.1524" layer="91"/>
<label x="119.38" y="53.34" size="1.778" layer="95" rot="MR0"/>
</segment>
</net>
<net name="GPIO1_16" class="0">
<segment>
<pinref part="U1" gate="G$1" pin="GPIO1_16"/>
<wire x1="40.64" y1="76.2" x2="17.78" y2="76.2" width="0.1524" layer="91"/>
<label x="17.78" y="76.2" size="1.778" layer="95"/>
</segment>
<segment>
<pinref part="P1" gate="G$1" pin="10"/>
<wire x1="190.5" y1="106.68" x2="209.55" y2="106.68" width="0.1524" layer="91"/>
<label x="209.55" y="106.68" size="1.778" layer="95" rot="MR0"/>
</segment>
</net>
<net name="GPIO2_2" class="0">
<segment>
<pinref part="P1" gate="G$1" pin="12"/>
<wire x1="190.5" y1="104.14" x2="209.55" y2="104.14" width="0.1524" layer="91"/>
<label x="209.55" y="104.14" size="1.778" layer="95" rot="MR0"/>
</segment>
<segment>
<pinref part="U1" gate="G$1" pin="TIMER4"/>
<wire x1="40.64" y1="152.4" x2="17.78" y2="152.4" width="0.1524" layer="91"/>
<label x="17.78" y="152.4" size="1.778" layer="95"/>
</segment>
</net>
<net name="GPIO2_3" class="0">
<segment>
<pinref part="P1" gate="G$1" pin="14"/>
<wire x1="190.5" y1="101.6" x2="209.55" y2="101.6" width="0.1524" layer="91"/>
<label x="209.55" y="101.6" size="1.778" layer="95" rot="MR0"/>
</segment>
<segment>
<pinref part="U1" gate="G$1" pin="TIMER7"/>
<wire x1="96.52" y1="152.4" x2="119.38" y2="152.4" width="0.1524" layer="91"/>
<label x="119.38" y="152.4" size="1.778" layer="95" rot="MR0"/>
</segment>
</net>
<net name="GPIO2_5" class="0">
<segment>
<pinref part="P1" gate="G$1" pin="16"/>
<wire x1="190.5" y1="99.06" x2="209.55" y2="99.06" width="0.1524" layer="91"/>
<label x="209.55" y="99.06" size="1.778" layer="95" rot="MR0"/>
</segment>
<segment>
<pinref part="U1" gate="G$1" pin="TIMER5"/>
<wire x1="40.64" y1="149.86" x2="17.78" y2="149.86" width="0.1524" layer="91"/>
<label x="17.78" y="149.86" size="1.778" layer="95"/>
</segment>
</net>
<net name="GPIO2_4" class="0">
<segment>
<pinref part="P1" gate="G$1" pin="18"/>
<wire x1="190.5" y1="96.52" x2="209.55" y2="96.52" width="0.1524" layer="91"/>
<label x="209.55" y="96.52" size="1.778" layer="95" rot="MR0"/>
</segment>
<segment>
<pinref part="U1" gate="G$1" pin="TIMER6"/>
<wire x1="96.52" y1="149.86" x2="119.38" y2="149.86" width="0.1524" layer="91"/>
<label x="119.38" y="149.86" size="1.778" layer="95" rot="MR0"/>
</segment>
</net>
<net name="GPIO0_22" class="0">
<segment>
<pinref part="P1" gate="G$1" pin="20"/>
<wire x1="190.5" y1="93.98" x2="209.55" y2="93.98" width="0.1524" layer="91"/>
<label x="209.55" y="93.98" size="1.778" layer="95" rot="MR0"/>
</segment>
<segment>
<pinref part="U1" gate="G$1" pin="EHRPWM2A"/>
<wire x1="40.64" y1="137.16" x2="17.78" y2="137.16" width="0.1524" layer="91"/>
<label x="17.78" y="137.16" size="1.778" layer="95"/>
</segment>
</net>
<net name="EHRPWM1A" class="0">
<segment>
<pinref part="P1" gate="G$1" pin="22"/>
<wire x1="190.5" y1="91.44" x2="209.55" y2="91.44" width="0.1524" layer="91"/>
<label x="209.55" y="91.44" size="1.778" layer="95" rot="MR0"/>
</segment>
<segment>
<pinref part="U1" gate="G$1" pin="EHRPWM1A"/>
<wire x1="96.52" y1="78.74" x2="119.38" y2="78.74" width="0.1524" layer="91"/>
<label x="119.38" y="78.74" size="1.778" layer="95" rot="MR0"/>
</segment>
</net>
<net name="EHRPWM1B" class="0">
<segment>
<pinref part="P1" gate="G$1" pin="24"/>
<wire x1="190.5" y1="88.9" x2="209.55" y2="88.9" width="0.1524" layer="91"/>
<label x="209.55" y="88.9" size="1.778" layer="95" rot="MR0"/>
</segment>
<segment>
<pinref part="U1" gate="G$1" pin="EHRPWM1B"/>
<wire x1="96.52" y1="76.2" x2="119.38" y2="76.2" width="0.1524" layer="91"/>
<label x="119.38" y="76.2" size="1.778" layer="95" rot="MR0"/>
</segment>
</net>
<net name="ECAPPWM0" class="0">
<segment>
<pinref part="P1" gate="G$1" pin="26"/>
<wire x1="190.5" y1="86.36" x2="209.55" y2="86.36" width="0.1524" layer="91"/>
<label x="209.55" y="86.36" size="1.778" layer="95" rot="MR0"/>
</segment>
<segment>
<pinref part="U1" gate="G$1" pin="GPIO0_7"/>
<wire x1="96.52" y1="43.18" x2="119.38" y2="43.18" width="0.1524" layer="91"/>
<label x="119.38" y="43.18" size="1.778" layer="95" rot="MR0"/>
</segment>
</net>
<net name="UART1_TXD" class="0">
<segment>
<pinref part="P1" gate="G$1" pin="6"/>
<wire x1="190.5" y1="111.76" x2="209.55" y2="111.76" width="0.1524" layer="91"/>
<label x="209.55" y="111.76" size="1.778" layer="95" rot="MR0"/>
</segment>
<segment>
<pinref part="U1" gate="G$1" pin="UART1_TXD"/>
<wire x1="96.52" y1="66.04" x2="119.38" y2="66.04" width="0.1524" layer="91"/>
<label x="119.38" y="66.04" size="1.778" layer="95" rot="MR0"/>
</segment>
</net>
<net name="UART1_RXD" class="0">
<segment>
<pinref part="P1" gate="G$1" pin="8"/>
<wire x1="190.5" y1="109.22" x2="209.55" y2="109.22" width="0.1524" layer="91"/>
<label x="209.55" y="109.22" size="1.778" layer="95" rot="MR0"/>
</segment>
<segment>
<pinref part="U1" gate="G$1" pin="UART1_RXD"/>
<wire x1="96.52" y1="63.5" x2="119.38" y2="63.5" width="0.1524" layer="91"/>
<label x="119.38" y="63.5" size="1.778" layer="95" rot="MR0"/>
</segment>
</net>
</nets>
</sheet>
</sheets>
</schematic>
</drawing>
</eagle>
